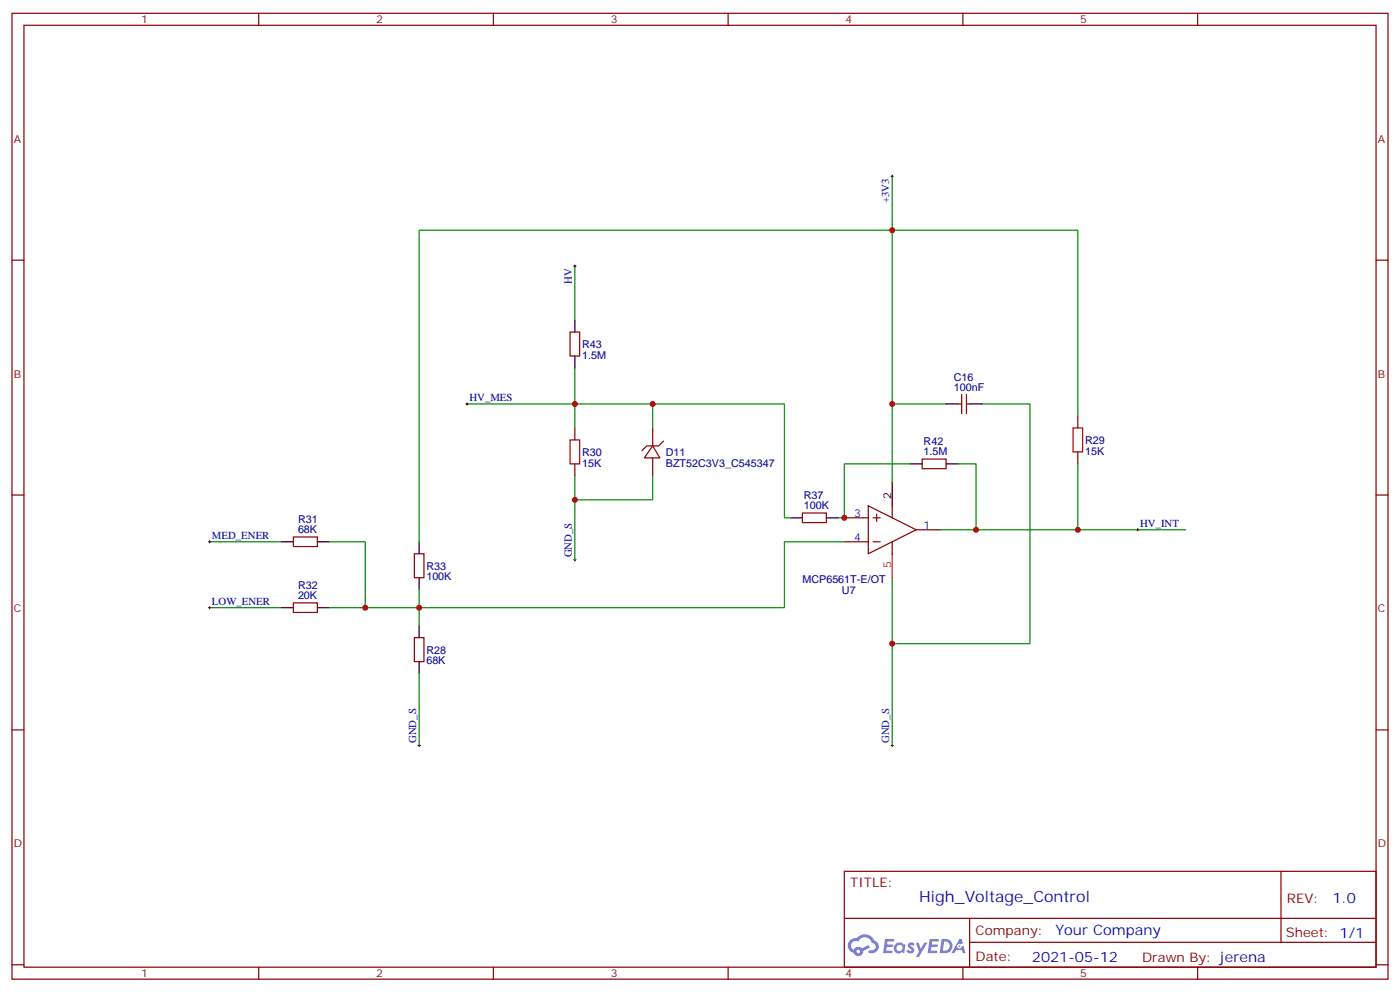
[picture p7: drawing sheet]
<svg xmlns="http://www.w3.org/2000/svg" width="412mm" height="292mm" viewBox="0 0 412 292" stroke-linecap="round" stroke-linejoin="round" font-family="sans-serif">
<g fill="none" stroke="#870000" stroke-width=".35">
<path d="M3.5 3.9h405.4v284.4h-405.4zM7.1 7.4h398.2v277.3h-398.2zM76.2 3.9v3.5M145.3 3.9v3.5M214.5 3.9v3.5M283.6 3.9v3.5M352.8 3.9v3.5M3.5 76.6h3.6M405.3 76.6h3.6M3.5 145.7h3.6M405.3 145.7h3.6M3.5 214.9h3.6"/>
<path d="M405.3 214.9h3.6M248.7 256.5h156.6v28.2h-156.6zM377.3 256.5v20.9M248.7 270.4h156.5M285.6 277.4h119.6M285.6 270.4v14.1M3.5 284h3.6M76.2 284.7v3.6M145.3 284.7v3.6M214.5 284.7v3.6M283.6 284.7v3.6M352.8 284.7v3.6"/>
<path d="M405.3 284h3.6"/>
</g>
<g fill="#5487ff">
<path d="M267.7 277.7a1.22 1.22 0 0 1 1.7 .2l-.4 .6a.47 .47 0 0 0-.3-.4 .47 .47 0 0 0-.5 .2l.1 .2a1.14 1.14 0 0 1 .8 1.8 1.14 1.14 0 0 1-1.9 0l-.2-.2 .5-.6 .7 .5a.29 .29 0 0 0 .3-.3 .29 .29 0 0 0-.2-.3 1.04 1.04 0 0 1-.6-1.7z"/>
<path d="M260.7 276.4h2.4l.3 .2-.2 .5-1.8 .1-.1 .8h1.5l.3 .4-.3 .4h-1.6l-.2 1.1h1.7l.2 .3-.2 .3-2.6 .1z"/>
<path d="M273.8 276.4h2.4l.3 .2-.1 .5-1.8 .1-.2 .8h1.6l.3 .4-.4 .4h-1.6l-.1 1.1h1.7l.2 .3-.2 .3-2.6 .1z"/>
<path d="M282.6 276.4h.7l.3 1.3-.6 .3a.69 .69 0 0 0-1 .3 .69 .69 0 0 0 .4 .9 .69 .69 0 0 0 .9-.6l.5-.2 .6 2.2h-.8l-.2-.9h-1.8l-.5 .9h-.8z"/>
<path d="M269.8 277.5h.8l.6 1.8 1.1-1.8h.9l-2.6 4.2h-.8l.9-1.5z"/>
<path d="M277.4 276.4l-.6 4.2h1.3a2.11 2.11 0 0 0 2.5-2.1 2.11 2.11 0 0 0-2.5-2.1zM278.1 277.2a1.39 1.39 0 0 1 1.7 1.4 1.39 1.39 0 0 1-1.8 1.3h-.3z"/>
<path d="M263.7 278.1a1.54 1.54 0 0 0-.1 2.1 1.54 1.54 0 0 0 2.2 .1l.6 .3 .3-2.3-.2-.3h-.4a1.49 1.49 0 0 0-2.4 .1zM264 279.1a.94 .94 0 0 1 1.8 0 .94 .94 0 0 1-1.8 0z"/>
<path d="M250.4 276.8a2.18 2.18 0 0 0 1.1 3.7 1.44 1.44 0 0 0 1.6 .9 1.44 1.44 0 0 0 1.2-1.4l2-1-.5-.8-1.9 1a1.47 1.47 0 0 0-2.4 .4 1.39 1.39 0 0 1-.7-1.9 1.39 1.39 0 0 1 2-.5 2.12 2.12 0 0 1 2.2-1.3 2.12 2.12 0 0 1 1.9 1.7 1.14 1.14 0 0 1 1.1 1.4 1.14 1.14 0 0 1-1.7 .7 .43 .43 0 0 0-.5 .4 .43 .43 0 0 0 .4 .5 1.98 1.98 0 0 0 2.5-1.2 1.98 1.98 0 0 0-1.2-2.6 3.1 3.1 0 0 0-5.3-.6l-.9 .1zM252.3 280.1a.55 .55 0 0 1 1.1 0 .55 .55 0 0 1-1.1 0z"/>
<circle cx="282.6" cy="278.5" r=".26"/>
</g>
<g fill="none" stroke="#870000" stroke-width=".35">
<path d="M167.9 97.8h2.8v7h-2.8zM282.2 118.9h1.1M283.3 116.1v5.6M284.7 116.1v5.6M284.7 118.9h1.1M169.3 126v3.5M169.3 136.6v3.5M192.3 131.3l2.1 3.5h-4.6zM192.3 126v5.3M192.3 134.8v5.3M195.4 129.9l-1.4 1.4h-3.5l-1.4 1.4M271.6 135.1h7.1v2.9h-7.1z"/>
<path d="M317.5 122.4v3.6M317.5 133v3.6M86.4 158.1h7.1v2.8h-7.1zM236.4 151h7v2.8h-7zM248.7 159.5h7.1M248.7 152.4h7.1M255.8 148.9l14.1 7.1-14.1 7zM257.2 159.5h2.1M257.2 152.4h2.1M258.2 151.4v2.1M262.8 148.9v3.5M262.8 159.5v3.5"/>
<path d="M269.9 156h7M86.4 177.5h7.1v2.8h-7.1zM122.1 163h2.8v7.1h-2.8zM122.1 187.7h2.8v7.1h-2.8z"/>
</g>
<g fill="none" stroke="#000" stroke-width=".35">
<path d="M169.3 94.2v3.6M169.3 104.8v3.5M278.7 118.9h3.5M285.8 118.9h3.5M268.1 136.6h3.5M278.7 136.6h3.5M82.9 159.5h3.5M93.5 159.5h3.5M123.5 159.5v3.5M232.8 152.4h3.6M243.4 152.4h3.5M262.8 141.9v7"/>
<path d="M82.9 178.9h3.5M93.5 178.9h3.5M123.5 170.1v3.5M123.5 184.2v3.5M123.5 194.8v3.5"/>
</g>
<path d="M262.8 163v7.1" fill="none" stroke="#f00" stroke-width=".35"/>
<g fill="none" stroke="#008700" stroke-width=".35">
<path d="M262.8 51.9v90M169.3 78.4v15.8M137.6 118.9h54.7v7.1M169.3 108.3v17.7M192.3 118.9h38.8v33.5h1.7M262.8 118.9h15.9M289.3 118.9h14.1v70.6h-40.6M268.1 136.6h-19.4v15.8h-1.8M282.2 136.6h5.3v19.4M317.5 122.4v-54.6h-194v91.7M317.5 136.6v19.4M61.7 159.5h21.2"/>
<path d="M97 159.5h10.6v19.4h-10.6M169.3 140.1v7h23v-7M169.3 147.1v17.7M248.7 159.5h-17.6v19.4h-123.5M276.9 156h72.3M61.7 178.9h21.2M123.5 173.6v10.6M262.8 170.1v49.4M123.5 198.3v21.2"/>
</g>
<g fill="none" stroke="#000" stroke-width=".29">
<path d="M262.5 51.9h.7M262.8 51.5v.7M169 78.4h.7M169.3 78v.7M137.2 118.9h.7M137.6 118.6v.7M61.4 159.5h.7M61.7 159.1v.7M334.8 156h.7M335.1 155.6v.7M61.4 178.9h.7M61.7 178.5v.7"/>
<path d="M169 164.8h.7M169.3 164.4v.7M123.1 219.5h.7M123.5 219.1v.7M262.5 219.5h.7M262.8 219.1v.7"/>
</g>
<path d="M167.9 129.5h2.8v7.1h-2.8zM316.1 126h2.8v7h-2.8z" fill="none" stroke="#a10000" stroke-width=".35"/>
<g fill="#c00">
<circle cx="169.3" cy="147.1" r=".88"/>
<circle cx="123.5" cy="178.9" r=".88"/>
<circle cx="107.6" cy="178.9" r=".88"/>
<circle cx="169.3" cy="118.9" r=".88"/>
<circle cx="248.7" cy="152.4" r=".88"/>
<circle cx="317.5" cy="156" r=".88"/>
<circle cx="287.5" cy="156" r=".88"/>
<circle cx="192.3" cy="118.9" r=".88"/>
<circle cx="262.8" cy="118.9" r=".88"/>
<circle cx="262.8" cy="67.8" r=".88"/>
<circle cx="262.8" cy="189.5" r=".88"/>
</g>
<text font-size="4.6" fill="#00f" x="270.8" y="265.5">High_Voltage_Control</text>
<g font-size="4.2" fill="#00f">
<text x="392.5" y="265.8">1.0</text>
<text x="310.9" y="275.3">Your Company</text>
<text x="304" y="283.1">2021-05-12</text>
</g>
<g font-size="3.9" fill="#800">
<text x="250.5" y="261.1">TITLE:</text>
<text x="379.1" y="265.8">REV:</text>
<text x="287.4" y="275.3">Company:</text>
<text x="378.7" y="275.9">Sheet: 1/1</text>
<text x="287.4" y="283">Date:</text>
<text x="336.4" y="283.1">Drawn By: jerena</text>
</g>
<g font-size="3.2" fill="#800">
<text x="41.6" y="6.9">1</text>
<text x="110.8" y="6.9">2</text>
<text x="179.9" y="6.9">3</text>
<text x="249.1" y="6.9">4</text>
<text x="318.2" y="6.9">5</text>
<text x="4.1" y="42">A</text>
<text x="405.9" y="42">A</text>
<text x="4.1" y="111.2">B</text>
<text x="405.9" y="111.2">B</text>
<text x="4.1" y="180.3">C</text>
<text x="405.9" y="180.3">C</text>
<text x="4.1" y="249.4">D</text>
<text x="405.9" y="249.4">D</text>
<text x="41.6" y="287.7">1</text>
<text x="110.8" y="287.7">2</text>
<text x="179.9" y="287.7">3</text>
<text x="249.1" y="287.7">4</text>
<text x="318.2" y="287.7">5</text>
</g>
<g font-size="3.2" fill="#000080">
<text x="261.9" y="59.8" transform="rotate(-90 261.9 59.8)">+3V3</text>
<text x="168.5" y="83.6" transform="rotate(-90 168.5 83.6)">HV</text>
<text x="171.4" y="105.6">1.5M</text>
<text x="171.4" y="102.6">R43</text>
<text x="280.9" y="112.1">C16</text>
<text x="138.3" y="118">HV_MES</text>
<text x="280.9" y="115">100nF</text>
<text x="272.1" y="131.1">R42</text>
<text x="319.6" y="130.8">R29</text>
<text x="171.4" y="137.3">15K</text>
<text x="171.4" y="134.3">R30</text>
<text x="196.1" y="137.3">BZT52C3V3_C545347</text>
<text x="196.1" y="134.3">D11</text>
<text x="272.1" y="134.1">1.5M</text>
<text x="319.6" y="133.8">15K</text>
<text x="236.8" y="150">100K</text>
<text x="236.8" y="146.9">R37</text>
<text x="87.8" y="154">R31</text>
<text x="335.8" y="155.1">HV_INT</text>
<text x="62.4" y="158.6">MED_ENER</text>
<text x="87.8" y="157">68K</text>
<text x="125.6" y="167.8">R33</text>
<text x="168.5" y="164.1" transform="rotate(-90 168.5 164.1)">GND_S</text>
<text x="87.8" y="173.4">R32</text>
<text x="125.6" y="170.9">100K</text>
<text x="236.4" y="171.6">MCP6561T-E/OT</text>
<text x="62.4" y="178">LOW_ENER</text>
<text x="87.8" y="176.4">20K</text>
<text x="248" y="174.8">U7</text>
<text x="125.6" y="195.5">68K</text>
<text x="125.6" y="192.5">R28</text>
<text x="122.6" y="218.8" transform="rotate(-90 122.6 218.8)">GND_S</text>
</g>
<text font-size="3.2" x="262.5" y="146.8" transform="rotate(-90 262.5 146.8)">2</text>
<g font-size="3.2" fill="#00f">
<text x="251.6" y="152.1">3</text>
<text x="272" y="155.6">1</text>
<text x="251.6" y="159.1">4</text>
<text x="261.9" y="218.8" transform="rotate(-90 261.9 218.8)">GND_S</text>
</g>
<text font-size="3.2" fill="#f00" x="262.5" y="167.2" transform="rotate(-90 262.5 167.2)">5</text>
</svg>
